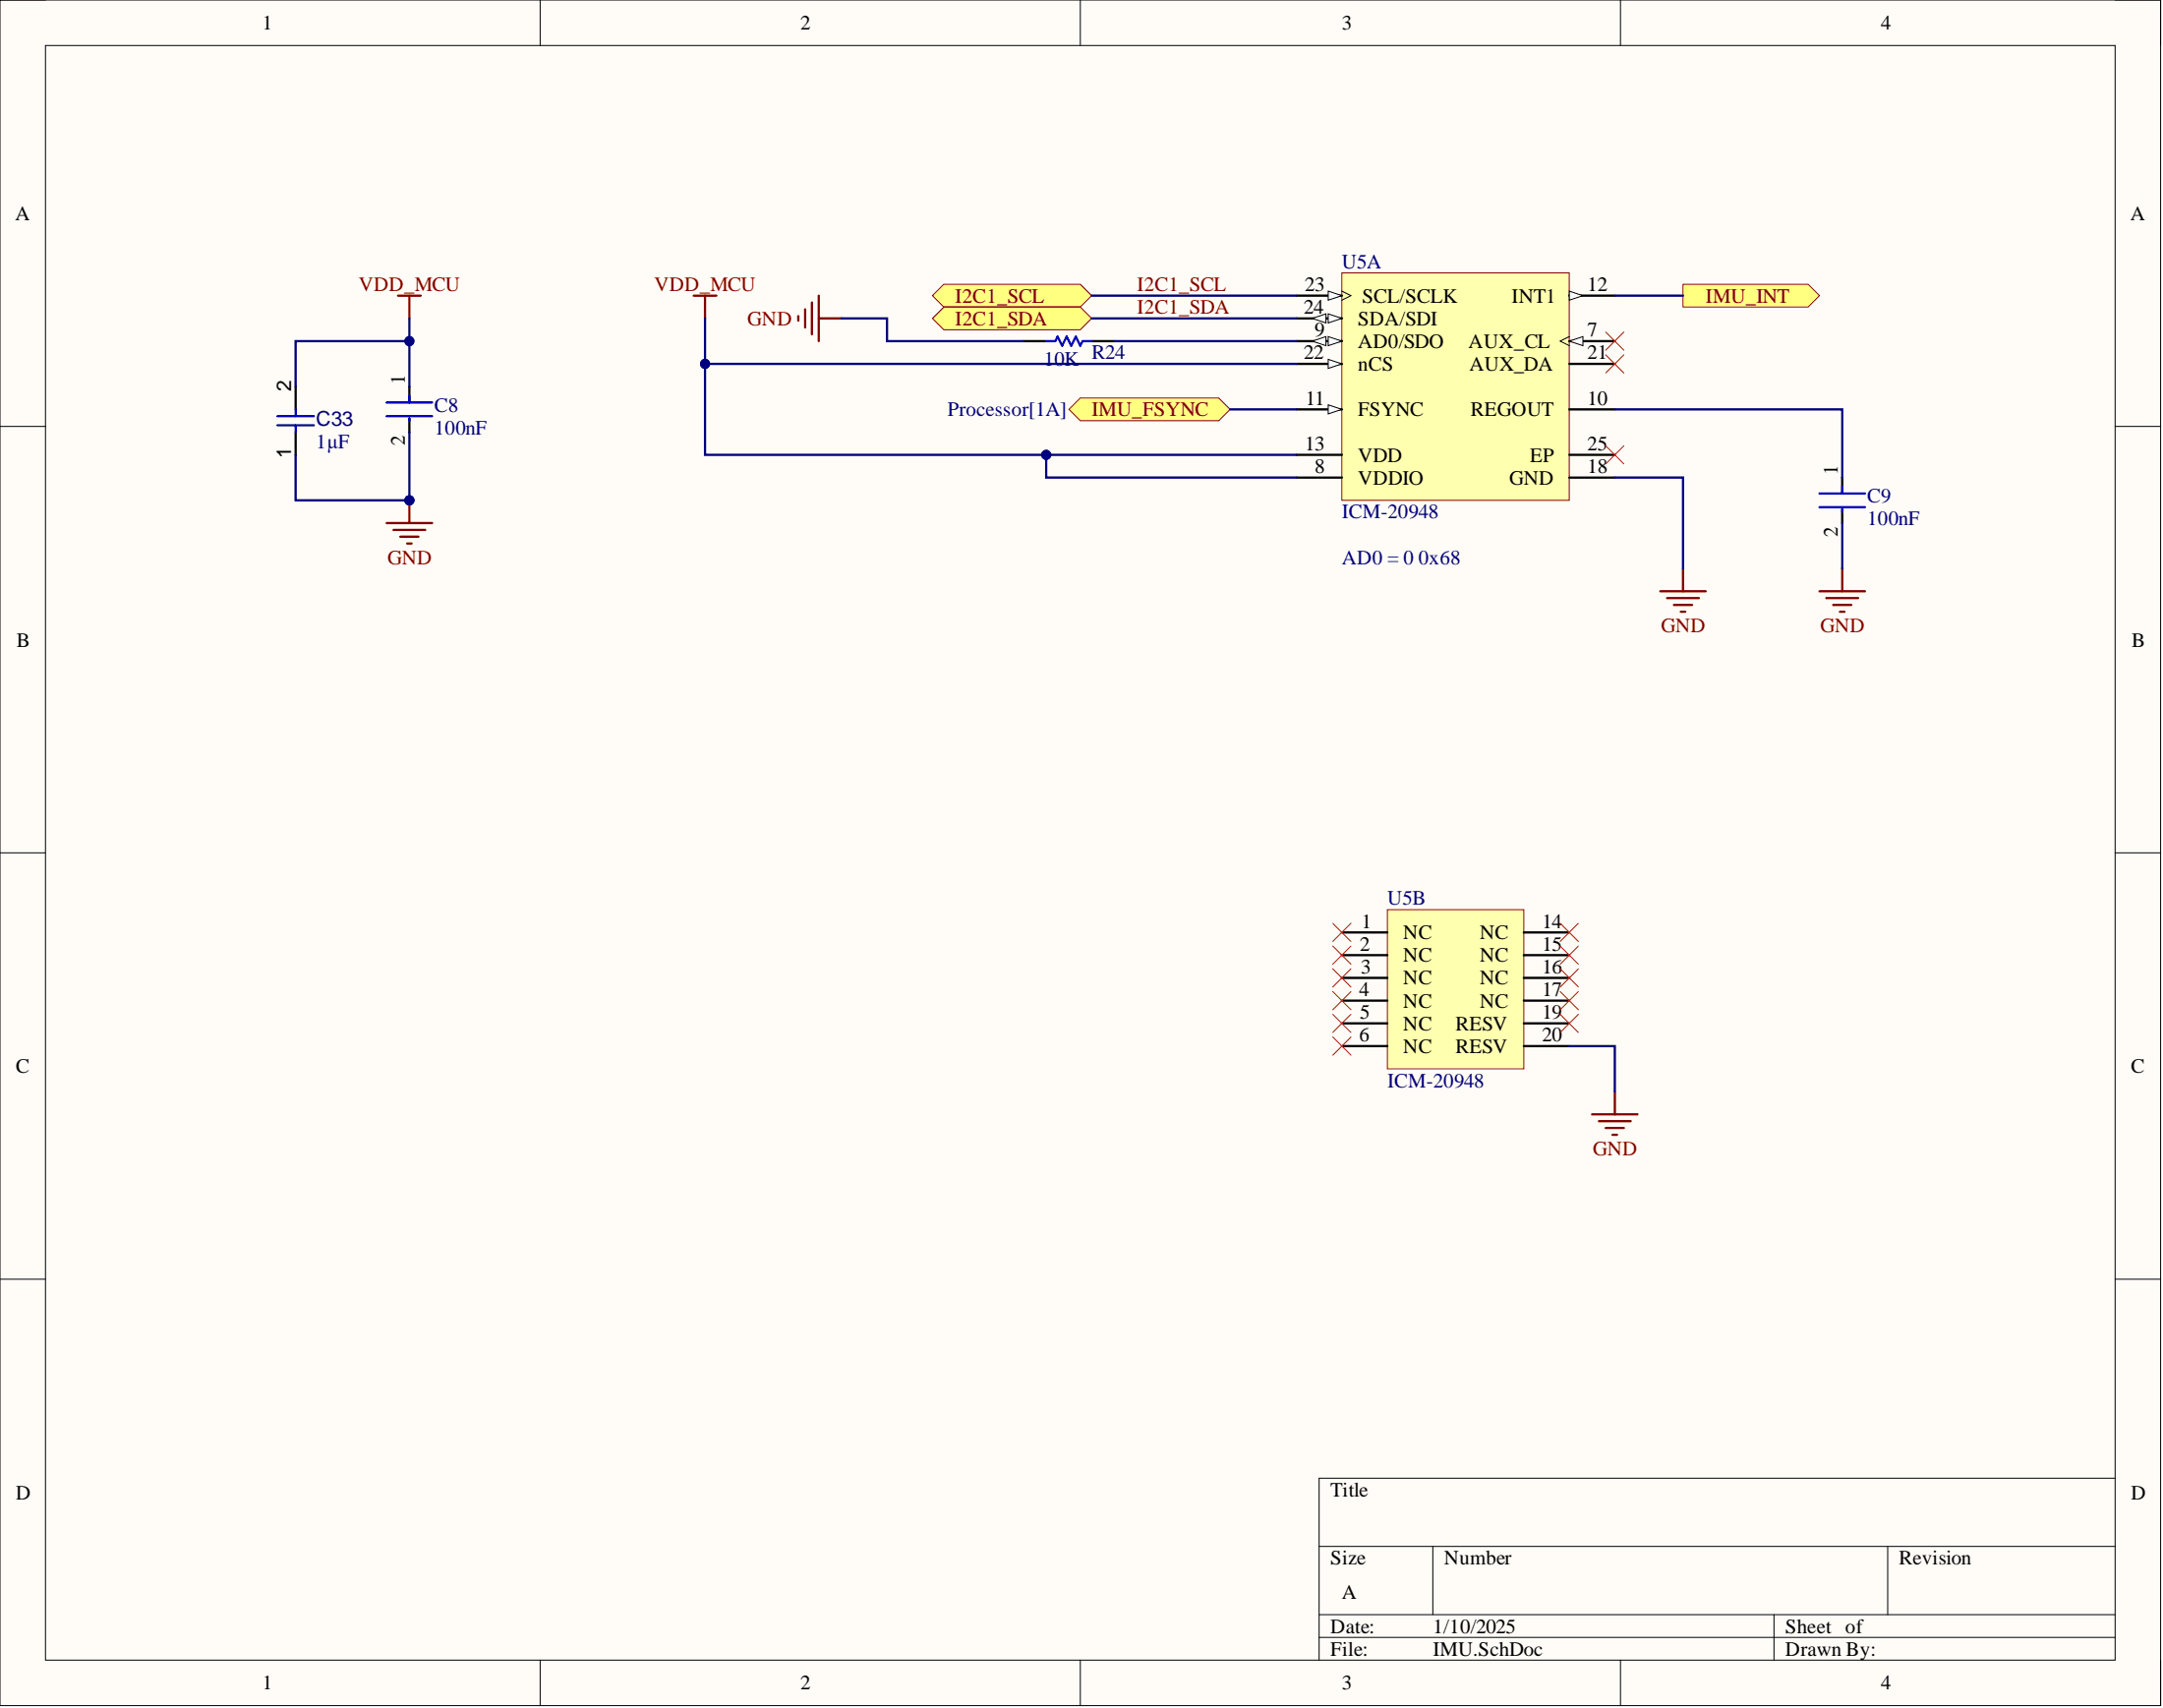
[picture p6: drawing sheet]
<svg xmlns="http://www.w3.org/2000/svg" width="241mm" height="190mm" viewBox="0 0 241 190" stroke-linecap="round" stroke-linejoin="round" font-family="sans-serif">
<path d="M0 0h241v190.2h-241z" fill-rule="evenodd" fill="#fffcf8"/>
<path d="M0 0h241v190.2h-241z" fill="none" stroke="#000" stroke-width=".11"/>
<path d="M5.1 5.1h230.9v180.1h-230.9z" fill-rule="evenodd" fill="#fffcf8"/>
<g fill="none" stroke="#000" stroke-width=".11">
<path d="M0 0h5.1M5.1 5.1h230.9v180.1h-230.9zM60.3 0v5.1M120.5 0v5.1M180.8 0v5.1M236 0h5v5.1M0 47.6h5.1M236 47.6h5M0 95.1h5.1M236 95.1h5M0 142.7h5.1M236 142.7h5"/>
<path d="M147.2 172.5h88.8M159.8 172.5v7.6M210.6 172.5v7.6M236 164.9h-88.8v20.3M60.3 185.2v5M120.5 185.2v5M147.2 180.1h88.8M147.2 182.6h88.8M180.8 185.2v5M197.9 180.1v5.1M241 185.2v5"/>
</g>
<path d="M149.7 30.4h25.4v25.4h-25.4z" fill-rule="evenodd" fill="#ffffb0"/>
<path d="M149.7 30.4h25.4v25.4h-25.4z" fill="none" stroke="#800000" stroke-width=".11"/>
<path d="M144.6 45.7h5.1M175.1 45.7h5" fill="none" stroke="#000" stroke-width=".25"/>
<path d="M148.2 45.2l1.5 .5-1.5 .5z" fill="#f8fcff"/>
<path d="M148.2 45.2l1.5 .5-1.5 .5z" fill="none" stroke="#000" stroke-width=".11"/>
<path d="M175.1 33h5" fill="none" stroke="#000" stroke-width=".25"/>
<path d="M175.1 32.5l1.5 .5-1.5 .5z" fill="#f8fcff"/>
<path d="M175.1 32.5l1.5 .5-1.5 .5z" fill="none" stroke="#000" stroke-width=".11"/>
<path d="M144.6 50.7h5.1M144.6 40.6h5.1M175.1 53.3h5M175.1 40.6h5" fill="none" stroke="#000" stroke-width=".25"/>
<path d="M148.2 40.1l1.5 .5-1.5 .5z" fill="#f8fcff"/>
<path d="M148.2 40.1l1.5 .5-1.5 .5z" fill="none" stroke="#000" stroke-width=".11"/>
<path d="M144.6 33h5.1" fill="none" stroke="#000" stroke-width=".25"/>
<path d="M148.2 32.5l1.5 .5-1.5 .5z" fill="#f8fcff"/>
<path d="M148.2 32.5l1.5 .5-1.5 .5zM149.7 32.5l1 .5-1 .5" fill="none" stroke="#000" stroke-width=".11"/>
<path d="M144.6 35.5h5.1" fill="none" stroke="#000" stroke-width=".25"/>
<path d="M148.2 35l1.5 .5-1.5 .5z" fill="#f8fcff"/>
<path d="M148.2 35l1.5 .5-1.5 .5z" fill="none" stroke="#000" stroke-width=".11"/>
<path d="M146.4 35.5l1.5-.5v1z" fill="#f8fcff"/>
<path d="M146.4 35.5l1.5-.5v1z" fill="none" stroke="#000" stroke-width=".11"/>
<path d="M175.1 38h5M175.1 50.7h5" fill="none" stroke="#000" stroke-width=".25"/>
<path d="M175.1 38l1.5-.5v1.1z" fill="#f8fcff"/>
<path d="M175.1 38l1.5-.5v1.1zM175.1 37.5l-1 .5 1 .6" fill="none" stroke="#000" stroke-width=".11"/>
<path d="M144.6 38h5.1M144.6 53.3h5.1" fill="none" stroke="#000" stroke-width=".25"/>
<path d="M148.2 37.5l1.5 .5-1.5 .6z" fill="#f8fcff"/>
<path d="M148.2 37.5l1.5 .5-1.5 .6z" fill="none" stroke="#000" stroke-width=".11"/>
<path d="M146.4 38l1.5-.5v1.1z" fill="#f8fcff"/>
<path d="M146.4 38l1.5-.5v1.1z" fill="none" stroke="#000" stroke-width=".11"/>
<path d="M154.8 101.5h15.2v17.7h-15.2z" fill-rule="evenodd" fill="#ffffb0"/>
<path d="M154.8 101.5h15.2v17.7h-15.2z" fill="none" stroke="#800000" stroke-width=".11"/>
<path d="M149.7 104h5.1M149.7 106.5h5.1M149.7 109.1h5.1M149.7 111.6h5.1M149.7 114.1h5.1M149.7 116.7h5.1M170 104h5.1M170 106.5h5.1M170 109.1h5.1M170 111.6h5.1M170 114.1h5.1M170 116.7h5.1" fill="none" stroke="#000" stroke-width=".25"/>
<g fill="none" stroke="#f00" stroke-width=".11">
<path d="M179.1 37l2.1 2.1M179.1 39.6l2.1 2M181.2 37l-2.1 2.1M181.2 39.6l-2.1 2M148.7 103l2 2M148.7 105.5l2 2M148.7 108.1l2 2M148.7 110.6l2 2M148.7 113.1l2 2.1M148.7 115.7l2 2M150.7 103l-2 2M150.7 105.5l-2 2"/>
<path d="M150.7 108.1l-2 2M150.7 110.6l-2 2M150.7 113.1l-2 2.1M150.7 115.7l-2 2M174.1 110.6l2 2M174.1 108.1l2 2M174.1 105.5l2 2M174.1 103l2 2M176.1 110.6l-2 2M176.1 108.1l-2 2M176.1 105.5l-2 2M176.1 103l-2 2"/>
</g>
<g fill="none" stroke="#800000" stroke-width=".25">
<path d="M44.4 33h2.5M45.7 33v2.5M77.4 33h2.5M78.7 33v2.5M43.1 58.3h5.1M43.9 59.1h3.5M44.7 59.9h2M45.7 55.8v2.5M45.4 60.6h.5M185.2 65.9h5.1M186 66.7h3.5M186.7 67.5h2.1"/>
<path d="M187.5 68.2h.5M187.8 63.4v2.5M203 65.9h5.1M203.7 66.7h3.6M204.5 67.5h2M205.3 68.2h.5M205.5 63.4v2.5M177.6 124.3h5.1M178.4 125h3.5M179.1 125.8h2.1M179.9 126.6h.5M180.1 121.8v2.5"/>
</g>
<circle cx="45.7" cy="55.8" r=".51" fill="#000080"/>
<circle cx="45.7" cy="55.8" r=".51" fill="none" stroke="#000080" stroke-width=".11"/>
<path d="M119.2 45.7l1.3-1.3h15.5l1.2 1.3-1.2 1.2h-15.5z" fill-rule="evenodd" fill="#ffff80"/>
<path d="M119.2 45.7l1.3-1.3h15.5l1.2 1.3-1.2 1.2h-15.5z" fill="none" stroke="#800000" stroke-width=".11"/>
<path d="M179.1 49.7l2.1 2M181.2 49.7l-2.1 2M174.1 113.1l2 2.1M176.1 113.1l-2 2.1" fill="none" stroke="#f00" stroke-width=".11"/>
<path d="M89.1 35.3v.5M89.8 34.5v2M90.6 33.7v3.6M91.3 33v5M91.3 35.5h2.6" fill="none" stroke="#800000" stroke-width=".25"/>
<path d="M114.2 38h2.5M121.8 38h2.5" fill="none" stroke="#000" stroke-width=".25"/>
<path d="M116.7 38h1l.3-.5 .5 1.1 .5-1.1 .5 1.1 .5-1.1 .5 1.1 .3-.6h1" fill="none" stroke="#00f" stroke-width=".25"/>
<path d="M187.8 31.7h13.9l1.3 1.3-1.3 1.2h-13.9z" fill-rule="evenodd" fill="#ffff80"/>
<path d="M187.8 31.7h13.9l1.3 1.3-1.3 1.2h-13.9z" fill="none" stroke="#800000" stroke-width=".11"/>
<path d="M33 43.1v2.6M33 48.2v2.5M45.7 43.1v1.8M45.7 46.7v1.5M205.5 53.3v1.7M205.5 56.8v1.5" fill="none" stroke="#000" stroke-width=".25"/>
<path d="M31 46.4h4M31 47.4h4M33 45.7v.7M33 47.4v.8M43.1 44.9h5.1M43.1 46.4h5.1M45.7 44.1v.8M45.7 46.7v.2M203 55h5.1M203 56.6h5.1M205.5 54.3v.7M205.5 56.8v.3" fill="none" stroke="#00f" stroke-width=".25"/>
<path d="M104 33l1.3-1.3h15.2l1.3 1.3-1.3 1.2h-15.2z" fill-rule="evenodd" fill="#ffff80"/>
<path d="M104 33l1.3-1.3h15.2l1.3 1.3-1.3 1.2h-15.2z" fill="none" stroke="#800000" stroke-width=".11"/>
<path d="M78.7 35.5v15.2h38v2.6h27.9M121.8 33h22.8M180.1 45.7h25.4v7.6M180.1 53.3h7.7v10.1M205.5 58.3v5.1M175.1 116.7h5v5.1" fill="none" stroke="#000080" stroke-width=".25"/>
<circle cx="116.7" cy="50.7" r=".51" fill="#000080"/>
<circle cx="116.7" cy="50.7" r=".51" fill="none" stroke="#000080" stroke-width=".11"/>
<circle cx="78.7" cy="40.6" r=".51" fill="#000080"/>
<circle cx="78.7" cy="40.6" r=".51" fill="none" stroke="#000080" stroke-width=".11"/>
<path d="M116.7 50.7h27.9" fill="none" stroke="#000080" stroke-width=".25"/>
<circle cx="116.7" cy="50.7" r=".51" fill="#000080"/>
<circle cx="116.7" cy="50.7" r=".51" fill="none" stroke="#000080" stroke-width=".11"/>
<path d="M45.7 35.5v7.6" fill="none" stroke="#000080" stroke-width=".25"/>
<circle cx="45.7" cy="38" r=".51" fill="#000080"/>
<circle cx="45.7" cy="38" r=".51" fill="none" stroke="#000080" stroke-width=".11"/>
<path d="M78.7 40.6h65.9M137.2 45.7h7.4" fill="none" stroke="#000080" stroke-width=".25"/>
<circle cx="78.7" cy="40.6" r=".51" fill="#000080"/>
<circle cx="78.7" cy="40.6" r=".51" fill="none" stroke="#000080" stroke-width=".11"/>
<path d="M124.3 38h20.3M180.1 33h7.7M45.7 48.2v7.6" fill="none" stroke="#000080" stroke-width=".25"/>
<circle cx="45.7" cy="55.8" r=".51" fill="#000080"/>
<circle cx="45.7" cy="55.8" r=".51" fill="none" stroke="#000080" stroke-width=".11"/>
<path d="M45.7 38h-12.7v5.1" fill="none" stroke="#000080" stroke-width=".25"/>
<circle cx="45.7" cy="38" r=".51" fill="#000080"/>
<circle cx="45.7" cy="38" r=".51" fill="none" stroke="#000080" stroke-width=".11"/>
<path d="M33 50.7v5.1h12.7" fill="none" stroke="#000080" stroke-width=".25"/>
<circle cx="45.7" cy="55.8" r=".51" fill="#000080"/>
<circle cx="45.7" cy="55.8" r=".51" fill="none" stroke="#000080" stroke-width=".11"/>
<path d="M93.9 35.5h5.1v2.5h15.2" fill="none" stroke="#000080" stroke-width=".25"/>
<path d="M104 35.5l1.3-1.3h15.2l1.3 1.3-1.3 1.3h-15.2z" fill-rule="evenodd" fill="#ffff80"/>
<path d="M104 35.5l1.3-1.3h15.2l1.3 1.3-1.3 1.3h-15.2z" fill="none" stroke="#800000" stroke-width=".11"/>
<path d="M121.8 35.5h22.8" fill="none" stroke="#000080" stroke-width=".25"/>
<g font-size="2.3">
<text x="29.3" y="3.3">1</text>
<text x="89.3" y="3.3">2</text>
<text x="149.7" y="3.3">3</text>
<text x="209.8" y="3.3">4</text>
<text x="1.7" y="24.5">A</text>
<text x="237.7" y="24.5">A</text>
<text x="145.5" y="35">24</text>
<text x="145.6" y="32.5">23</text>
<text x="152" y="33.7">SCL/SCLK</text>
<text x="168.6" y="33.7">INT1</text>
<text x="177.1" y="32.5">12</text>
<text x="145.5" y="40.1">22</text>
<text x="146.7" y="37.5">9</text>
<text x="151.5" y="41.3">nCS</text>
<text x="151.5" y="36.3">SDA/SDI</text>
<text x="151.5" y="38.8">AD0/SDO</text>
<text x="163.8" y="38.8">AUX_CL</text>
<text x="163.9" y="41.3">AUX_DA</text>
<text x="177.1" y="40.1">21</text>
<text x="177.1" y="37.5">7</text>
<text x="32.5" y="43.6" transform="rotate(-90 32.5 43.6)">2</text>
<text x="45.2" y="42.9" transform="rotate(-90 45.2 42.9)">1</text>
<text x="145.6" y="45.2">11</text>
<text x="151.5" y="46.4">FSYNC</text>
<text x="164.1" y="46.4">REGOUT</text>
<text x="177.1" y="45.2">10</text>
<text x="32.5" y="51.1" transform="rotate(-90 32.5 51.1)">1</text>
<text x="45.2" y="49.7" transform="rotate(-90 45.2 49.7)">2</text>
<text x="145.6" y="50.2">13</text>
<text x="146.7" y="52.8">8</text>
<text x="151.5" y="51.5">VDD</text>
<text x="170.7" y="51.5">EP</text>
<text x="177.1" y="52.8">18</text>
<text x="177.1" y="50.2">25</text>
<text x="205" y="53" transform="rotate(-90 205 53)">1</text>
<text x="151.5" y="54">VDDIO</text>
<text x="168.4" y="54">GND</text>
<text x="205" y="59.9" transform="rotate(-90 205 59.9)">2</text>
<text x="1.9" y="72.1">B</text>
<text x="237.8" y="72.1">B</text>
<text x="151.7" y="106">2</text>
<text x="151.9" y="103.5">1</text>
<text x="156.5" y="104.8">NC</text>
<text x="156.5" y="107.3">NC</text>
<text x="165.1" y="104.8">NC</text>
<text x="165.1" y="107.3">NC</text>
<text x="172" y="103.5">14</text>
<text x="172" y="106">15</text>
<text x="151.6" y="111.1">4</text>
<text x="151.7" y="113.6">5</text>
<text x="151.8" y="108.6">3</text>
<text x="156.5" y="109.8">NC</text>
<text x="156.5" y="112.4">NC</text>
<text x="165.1" y="109.8">NC</text>
<text x="165.1" y="112.4">NC</text>
<text x="172" y="108.6">16</text>
<text x="172" y="111.1">17</text>
<text x="172" y="113.6">19</text>
<text x="1.8" y="119.6">C</text>
<text x="151.6" y="116.2">6</text>
<text x="156.5" y="114.9">NC</text>
<text x="156.5" y="117.4">NC</text>
<text x="162.4" y="114.9">RESV</text>
<text x="162.4" y="117.4">RESV</text>
<text x="172" y="116.2">20</text>
<text x="237.7" y="119.6">C</text>
<text x="1.8" y="167.2">D</text>
<text x="148.4" y="166.9">Title</text>
<text x="237.7" y="167.2">D</text>
<text x="148.4" y="174.5">Size</text>
<text x="149.7" y="178.3">A</text>
<text x="161.1" y="174.5">Number</text>
<text x="211.9" y="174.5">Revision</text>
<text x="148.4" y="182.1">Date:</text>
<text x="148.4" y="184.7">File:</text>
<text x="159.8" y="182.1">1/10/2025</text>
<text x="159.8" y="184.7">IMU.SchDoc</text>
<text x="199.2" y="182.1">Sheet of</text>
<text x="199.2" y="184.7">Drawn By:</text>
<text x="29.3" y="188.5">1</text>
<text x="89.3" y="188.5">2</text>
<text x="149.7" y="188.5">3</text>
<text x="209.8" y="188.5">4</text>
</g>
<g font-size="2.3" fill="#000080">
<text x="149.7" y="29.9">U5A</text>
<text x="116.5" y="40.8">10K</text>
<text x="121.8" y="40.1">R24</text>
<text x="35.3" y="47.4">C33</text>
<text x="48.5" y="45.9">C8</text>
<text x="105.7" y="46.4">Processor[1A]</text>
<text x="35.3" y="50">1µF</text>
<text x="48.5" y="48.4">100nF</text>
<text x="149.7" y="57.8">ICM-20948</text>
<text x="208.3" y="56.1">C9</text>
<text x="208.3" y="58.6">100nF</text>
<text x="149.7" y="62.9">AD0 = 0</text>
<text x="158.2" y="62.9">0x68</text>
<text x="154.8" y="101">U5B</text>
<text x="154.8" y="121.2">ICM-20948</text>
</g>
<g font-size="2.3" fill="#800000">
<text x="40" y="32.5">VDD_MCU</text>
<text x="73" y="32.5">VDD_MCU</text>
<text x="106.6" y="33.7">I2C1_SCL</text>
<text x="126.9" y="32.5">I2C1_SCL</text>
<text x="126.9" y="35">I2C1_SDA</text>
<text x="190.3" y="33.7">IMU_INT</text>
<text x="83.4" y="36.3">GND</text>
<text x="106.6" y="36.3">I2C1_SDA</text>
<text x="121.8" y="46.4">IMU_FSYNC</text>
<text x="43.2" y="62.9">GND</text>
<text x="185.3" y="70.5">GND</text>
<text x="203.1" y="70.5">GND</text>
<text x="177.7" y="128.9">GND</text>
</g>
</svg>
